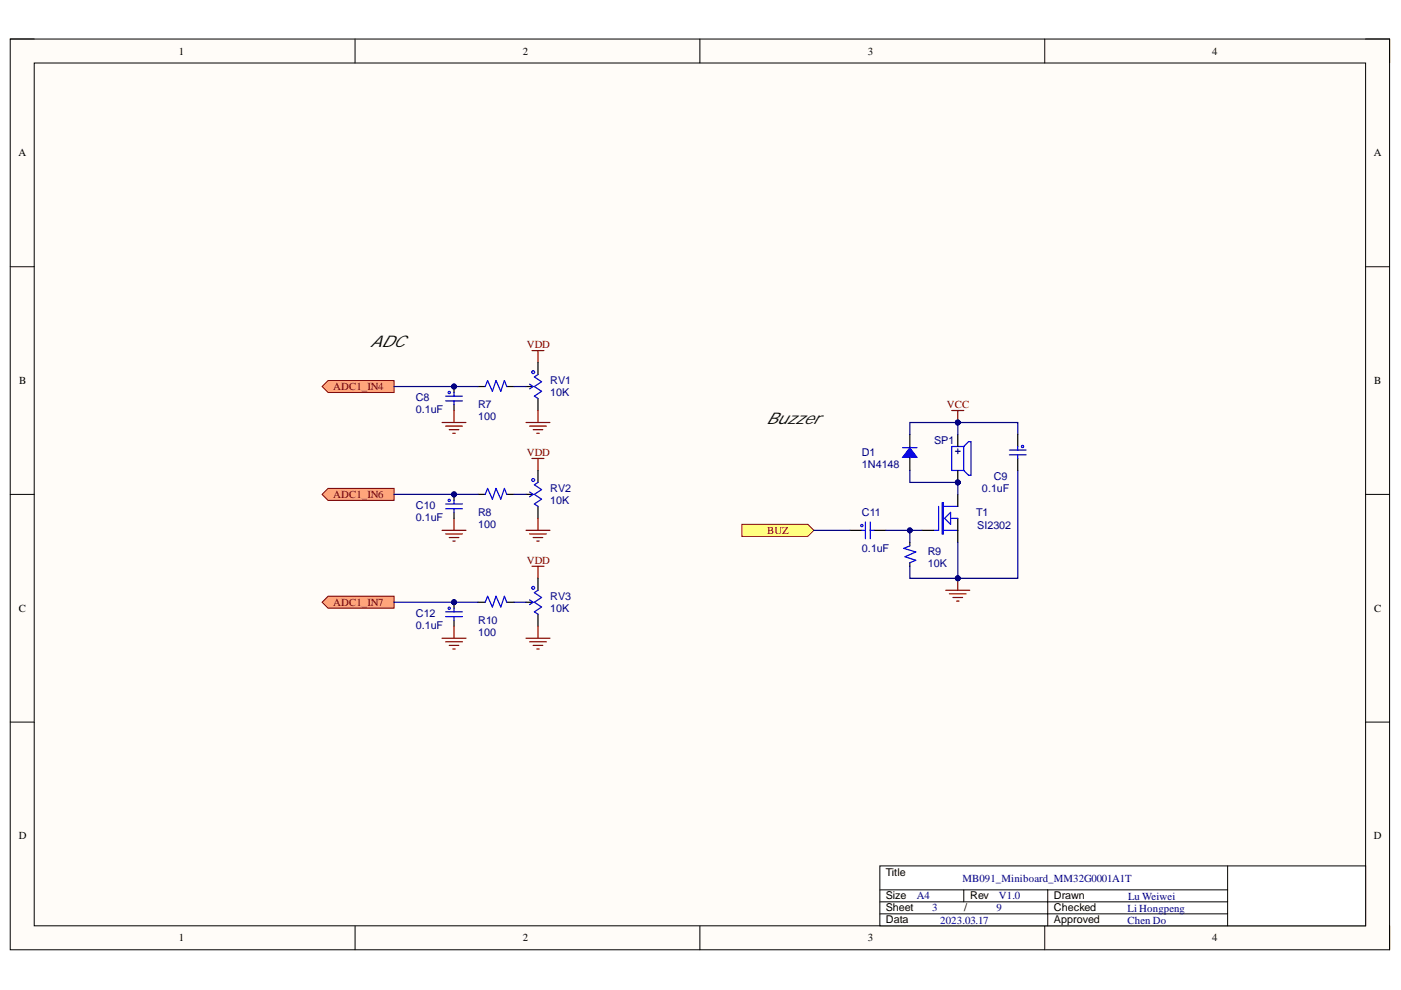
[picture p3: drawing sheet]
<svg xmlns="http://www.w3.org/2000/svg" width="297mm" height="210mm" viewBox="0 0 297 210" stroke-linecap="round" stroke-linejoin="round" font-family="sans-serif">
<path d="M2.2 8.3h292.4v193.1h-292.4z" fill-rule="evenodd" fill="#fffcf8"/>
<path d="M2.2 8.3h292.4v193.1h-292.4z" fill="none" stroke="#000" stroke-width=".21"/>
<path d="M7.3 13.4h282.2v182.9h-282.2z" fill-rule="evenodd" fill="#fffcf8"/>
<g fill="none" stroke="#000" stroke-width=".21">
<path d="M2.2 8.3h5.1M7.3 13.4h282.2v182.9h-282.2zM75.3 8.3v5.1M148.4 8.3v5.1M221.5 8.3v5.1M289.5 8.3h5.1v5.1M2.2 56.5h5.1M289.5 56.6h5.1M2.2 104.8h5.1M289.5 104.8h5.1M2.2 153.1h5.1M289.5 153.1h5.1"/>
<path d="M75.3 196.3v5.1M148.4 196.3v5.1M221.5 196.3v5.1M294.6 196.3v5.1"/>
</g>
<path d="M114.1 76.9v2.5M96.3 85.8v1.2M101.3 82h1.6M107.4 82h1.6M111.5 82h1.3M114.1 84.5v2.5M203.1 92.1v2.6" fill="none" stroke="#000" stroke-width=".25"/>
<g fill="none" stroke="#00f" stroke-width=".25">
<path d="M94.5 85h3.5M94.5 84h3.5M96.3 85v.8M102.9 82l.5-1.3 1 2.3 .8-2.3 1 2.3 .7-2.3 .5 1.3M112.3 81.4l.7 .6-.7 .5M204.3 94.7h-2.5v5M205.4 93.6h.5v7.2h-.5l-1.1-1.1v-5z"/>
<circle cx="113" cy="78.9" r=".31"/>
</g>
<g fill="none" stroke="#800000" stroke-width=".25">
<path d="M112.8 74.3h2.5M114.1 74.3v2.6M93.7 89.6h5.1M94.5 90.3h3.5M95.2 91.1h2.1M96 91.9h.5M96.3 87v2.6M111.5 89.6h5.1M112.3 90.3h3.5M113 91.1h2.1M113.8 91.9h.5M114.1 87v2.6"/>
<path d="M201.8 87h2.5M203.1 87v2.6"/>
</g>
<path d="M114.1 79.4l-.8 .5 1.5 1-1.5 1.1 1.5 1-1.5 1 .8 .5" fill="none" stroke="#0000bf" stroke-width=".25"/>
<path d="M202.6 95.7h1M203.1 95.2v1" fill="none" stroke="#000080" stroke-width=".25"/>
<circle cx="203.1" cy="89.6" r=".51" fill="#000080"/>
<circle cx="203.1" cy="89.6" r=".51" fill="none" stroke="#000080" stroke-width=".21"/>
<path d="M192.9 94.9l1.5 2h-3z" fill="#00f"/>
<path d="M192.9 94.9l1.5 2h-3z" fill="none" stroke="#00f" stroke-width=".21"/>
<path d="M191.4 94.9h3M199 107.4v5.1h-1M199.8 106.6h.2v6.6h-.2zM200 112.5h3.1M200 107.4h3.1M200.3 109.9l1.2-1.3v2.6zM201.5 109.9h1.6" fill="none" stroke="#00f" stroke-width=".25"/>
<path d="M192.9 92.1v2.6M192.9 97.2v2.5M195.4 112.5h2.6M203.1 104.8v2.6M203.1 109.9v5.1" fill="none" stroke="#000" stroke-width=".25"/>
<path d="M192.9 94.7v.2M192.9 96.9v.3" fill="none" stroke="#11037f" stroke-width=".25"/>
<path d="M200.5 125.2h5.1M201.3 125.9h3.5M202 126.7h2.1M202.8 127.4h.5M203.1 122.6v2.6" fill="none" stroke="#800000" stroke-width=".25"/>
<circle cx="203.1" cy="122.6" r=".51" fill="#000080"/>
<circle cx="203.1" cy="122.6" r=".51" fill="none" stroke="#000080" stroke-width=".21"/>
<path d="M180.2 112.5h2.5M185.3 112.5h2.5" fill="none" stroke="#000" stroke-width=".25"/>
<path d="M182.7 112.5h.8M183.5 110.7v3.5M184.5 112.5h.8M184.5 110.7v3.5" fill="none" stroke="#00f" stroke-width=".25"/>
<circle cx="182.7" cy="111.4" r=".25" fill="#c0c0c0"/>
<circle cx="182.7" cy="111.4" r=".25" fill="none" stroke="#00f" stroke-width=".21"/>
<g fill="none" stroke="#000" stroke-width=".25">
<path d="M114.1 99.7v2.6M101.3 104.8h1.6M107.4 104.8h1.6M111.5 104.8h1.3M114.1 107.4v2.5M192.9 115v.7M192.9 119.3v.8M96.3 131.5v1.3M101.3 127.7h1.6M107.4 127.7h1.6M111.5 127.7h1.3M114.1 122.6v2.6"/>
<path d="M114.1 130.2v2.6"/>
</g>
<g fill="none" stroke="#00f" stroke-width=".25">
<path d="M102.9 104.8l.5-1.2 1 2.2 .8-2.2 1 2.2 .7-2.2 .5 1.2M112.3 104.3l.7 .5-.7 .5M192.9 115.7l-1.3 .6 2.6 .7-2.3 1 2.3 .8-1.3 .5M94.5 130.7h3.5M94.5 129.7h3.5M96.3 129v.7M96.3 130.7v.8M102.9 127.7l.5-1.3 1 2.3 .8-2.3 1 2.3 .7-2.3 .5 1.3M112.3 127.2l.7 .5-.7 .5"/>
<circle cx="113" cy="101.8" r=".3"/>
<circle cx="113" cy="124.6" r=".31"/>
</g>
<g fill="none" stroke="#800000" stroke-width=".25">
<path d="M112.8 97.2h2.5M114.1 97.2v2.5M93.7 112.4h5.1M94.5 113.2h3.5M95.2 114h2.1M96 114.7h.5M96.3 109.9v2.5M111.5 112.4h5.1M112.3 113.2h3.5M113 114h2.1M113.8 114.7h.5M114.1 109.9v2.5"/>
<path d="M93.7 135.3h5.1M94.5 136.1h3.5M95.2 136.8h2.1M96 137.6h.5M96.3 132.8v2.5M111.5 135.3h5.1M112.3 136.1h3.5M112.8 120.1h2.5M113 136.8h2.1M113.8 137.6h.5M114.1 120.1v2.5M114.1 132.8v2.5"/>
</g>
<path d="M114.1 102.3l-.8 .5 1.5 1-1.5 1 1.5 1-1.5 1.1 .8 .5M114.1 125.2l-.8 .5 1.5 1-1.5 1 1.5 1-1.5 1 .8 .5" fill="none" stroke="#0000bf" stroke-width=".25"/>
<path d="M157.3 111.2h14l1.2 1.2-1.2 1.3h-14z" fill-rule="evenodd" fill="#ffff80"/>
<path d="M157.3 111.2h14l1.2 1.2-1.2 1.3h-14z" fill="none" stroke="#800000" stroke-width=".21"/>
<path d="M69.6 126.4h13.9v2.6h-13.9l-1.3-1.3z" fill-rule="evenodd" fill="#ffa57b"/>
<path d="M69.6 126.4h13.9v2.6h-13.9l-1.3-1.3z" fill="none" stroke="#800000" stroke-width=".21"/>
<path d="M68.3 104.8l1.3-1.2h13.9v2.5h-13.9z" fill-rule="evenodd" fill="#ffa57b"/>
<path d="M68.3 104.8l1.3-1.2h13.9v2.5h-13.9z" fill="none" stroke="#800000" stroke-width=".21"/>
<path d="M68.3 82l1.3-1.3h13.9v2.5h-13.9z" fill-rule="evenodd" fill="#ffa57b"/>
<path d="M68.3 82l1.3-1.3h13.9v2.5h-13.9z" fill="none" stroke="#800000" stroke-width=".21"/>
<path d="M186.5 183.6h103v12.7h-103z" fill-rule="evenodd" fill="#fff"/>
<path d="M186.5 183.6h103v12.7h-103zM186.5 193.8h73.8M186.5 188.7h73.8M186.5 191.2h73.8M204.3 188.7v2.5M222.1 188.7v7.6M260.3 183.6v12.7" fill="none" stroke="#000" stroke-width=".21"/>
<path d="M96.3 108.6v1.3" fill="none" stroke="#000" stroke-width=".25"/>
<path d="M94.5 107.9h3.5M94.5 106.9h3.5M96.3 106.1v.8M96.3 107.9v.7" fill="none" stroke="#00f" stroke-width=".25"/>
<path d="M83.5 82h17.8M109 82h2.5M187.8 112.5h7.6" fill="none" stroke="#000080" stroke-width=".25"/>
<circle cx="192.9" cy="112.4" r=".51" fill="#000080"/>
<circle cx="192.9" cy="112.4" r=".51" fill="none" stroke="#000080" stroke-width=".21"/>
<path d="M83.5 104.8h17.8M109 104.8h2.5M172.6 112.5h7.6M192.9 112.5v2.5M83.5 127.7h17.8M109 127.7h2.5" fill="none" stroke="#000080" stroke-width=".25"/>
<circle cx="192.9" cy="112.4" r=".51" fill="#000080"/>
<circle cx="192.9" cy="112.4" r=".51" fill="none" stroke="#000080" stroke-width=".21"/>
<path d="M192.9 99.7v2.6h10.2v2.5M203.1 115v7.6h-10.2v-2.5" fill="none" stroke="#000080" stroke-width=".25"/>
<circle cx="203.1" cy="122.6" r=".51" fill="#000080"/>
<circle cx="203.1" cy="122.6" r=".51" fill="none" stroke="#000080" stroke-width=".21"/>
<path d="M192.9 92.1v-2.5h10.2v2.5" fill="none" stroke="#000080" stroke-width=".25"/>
<circle cx="203.1" cy="89.6" r=".51" fill="#000080"/>
<circle cx="203.1" cy="89.6" r=".51" fill="none" stroke="#000080" stroke-width=".21"/>
<path d="M215.8 99.7v22.9h-12.7" fill="none" stroke="#000080" stroke-width=".25"/>
<circle cx="203.1" cy="122.6" r=".51" fill="#000080"/>
<circle cx="203.1" cy="122.6" r=".51" fill="none" stroke="#000080" stroke-width=".21"/>
<path d="M203.1 89.6h12.7v2.5" fill="none" stroke="#000080" stroke-width=".25"/>
<circle cx="203.1" cy="89.6" r=".51" fill="#000080"/>
<circle cx="203.1" cy="89.6" r=".51" fill="none" stroke="#000080" stroke-width=".21"/>
<path d="M215.8 97.2v2.5" fill="none" stroke="#000" stroke-width=".25"/>
<path d="M214 96.4h3.6M214 95.4h3.6M215.8 96.4v.8" fill="none" stroke="#00f" stroke-width=".25"/>
<text font-size="3.5" fill="#00f" x="215.2" y="94.2">PIC901</text>
<text font-size="3.5" fill="#000080" x="202.5" y="101.6">PISP102</text>
<g font-size="3.4" fill="#080d02">
<text x="78.5" y="73.6">ADC</text>
<text x="162.4" y="89.9">Buzzer</text>
</g>
<text font-size="2.5" fill="#000080" x="95.6" y="83.2">PIC801</text>
<g font-size="2.3">
<text x="37.9" y="11.6">1</text>
<text x="110.8" y="11.6">2</text>
<text x="184" y="11.6">3</text>
<text x="257" y="11.6">4</text>
<text x="3.9" y="33.1">A</text>
<text x="291.3" y="33.1">A</text>
<text x="4.1" y="81.4">B</text>
<text x="291.4" y="81.4">B</text>
<text x="4" y="129.7">C</text>
<text x="291.4" y="129.7">C</text>
<text x="4" y="177.9">D</text>
<text x="291.3" y="177.9">D</text>
<text x="187.8" y="185.6">Title</text>
<text x="187.8" y="190.7">Size</text>
<text x="205.7" y="190.7">Rev</text>
<text x="223.4" y="190.7">Drawn</text>
<text x="187.8" y="193.2">Sheet</text>
<text x="187.8" y="195.8">Data</text>
<text x="204.4" y="193.2">/</text>
<text x="223.4" y="195.8">Approved</text>
<text x="223.4" y="193.2">Checked</text>
<text x="37.9" y="199.6">1</text>
<text x="110.8" y="199.6">2</text>
<text x="184" y="199.6">3</text>
<text x="257" y="199.6">4</text>
</g>
<g font-size="2.3" fill="#800000">
<text x="111.7" y="73.8">VDD</text>
<text x="70.6" y="82.7">ADC1_IN4</text>
<text x="200.8" y="86.5">VCC</text>
<text x="111.7" y="96.7">VDD</text>
<text x="70.6" y="105.6">ADC1_IN6</text>
<text x="162.7" y="113.2">BUZ</text>
<text x="111.7" y="119.5">VDD</text>
<text x="70.6" y="128.4">ADC1_IN7</text>
</g>
<g font-size="2.3" fill="#000080">
<text x="116.7" y="81.4">RV1</text>
<text x="116.7" y="83.9">10K</text>
<text x="88.2" y="85">C8</text>
<text x="88.2" y="87.6">0.1uF</text>
<text x="101.4" y="86.6">R7</text>
<text x="101.4" y="89.1">100</text>
<text x="198" y="94.2">SP1</text>
<text x="182.7" y="96.7">D1</text>
<text x="182.7" y="99.2">1N4148</text>
<text x="210.7" y="101.8">C9</text>
<text x="88.2" y="107.9">C10</text>
<text x="116.7" y="104.3">RV2</text>
<text x="116.7" y="106.8">10K</text>
<text x="208.2" y="104.3">0.1uF</text>
<text x="88.2" y="110.4">0.1uF</text>
<text x="101.4" y="109.4">R8</text>
<text x="101.4" y="111.9">100</text>
<text x="182.7" y="109.4">C11</text>
<text x="206.9" y="109.4">T1</text>
<text x="207.2" y="112.2">SI2302</text>
<text x="182.7" y="117">0.1uF</text>
<text x="196.7" y="117.8">R9</text>
<text x="196.7" y="120.3">10K</text>
<text x="88.2" y="130.8">C12</text>
<text x="116.7" y="127.1">RV3</text>
<text x="116.7" y="129.8">10K</text>
<text x="88.2" y="133.3">0.1uF</text>
<text x="101.4" y="132.3">R10</text>
<text x="101.4" y="134.8">100</text>
<text x="194.4" y="190.7">A4</text>
<text x="204.1" y="187">MB091_Miniboard_MM32G0001A1T</text>
<text x="211.8" y="190.7">V1.0</text>
<text x="239.2" y="190.9">Lu Weiwei</text>
<text x="197.6" y="193.2">3</text>
<text x="199.3" y="195.9">2023.03.17</text>
<text x="211.2" y="193.2">9</text>
<text x="239.1" y="193.4">Li Hongpeng</text>
<text x="239.1" y="195.9">Chen Do</text>
</g>
<g font-size="2.1" fill="#000080">
<text x="95.6" y="105.9">PIC1001</text>
<text x="95.6" y="128.8">PIC1201</text>
</g>
</svg>
